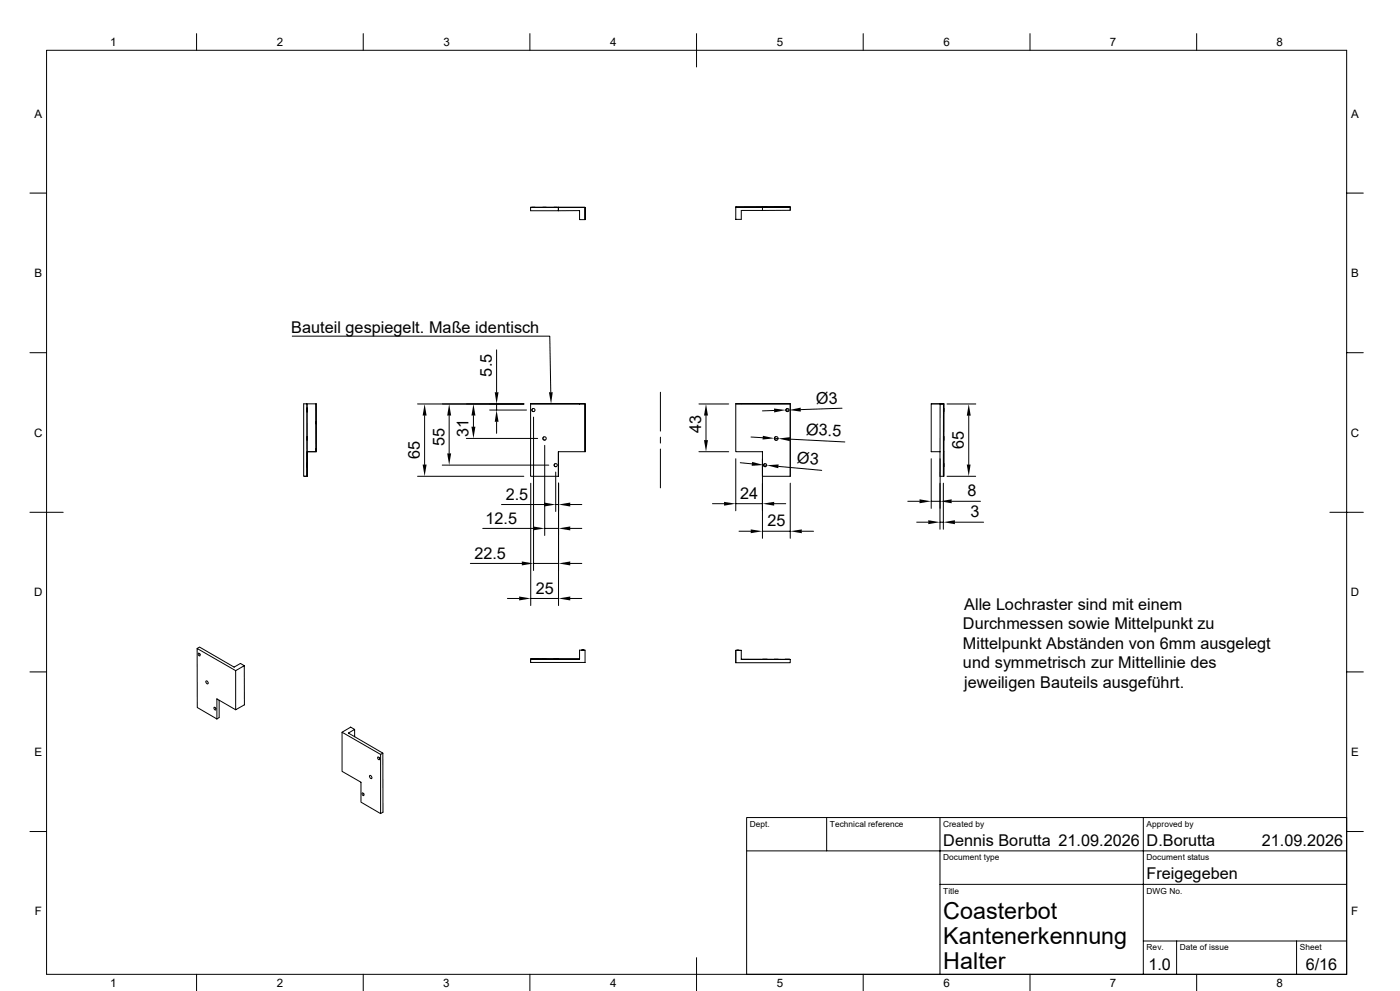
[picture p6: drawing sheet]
<svg xmlns="http://www.w3.org/2000/svg" width="420mm" height="297mm" viewBox="0 0 420 297" stroke-linecap="round" stroke-linejoin="round" font-family="sans-serif">
<g fill="none" stroke="#000" stroke-width=".3">
<path d="M14 15.1h390v276.9h-390zM59 10.1v5M109 10.1v5M159 10.1v5M209 10.1v10M259 10.1v5M309 10.1v5M359 10.1v5M9 57.9h5M404 57.9h5M159.2 62.1h16.3v3.7h-1.6v-2.7l-6.4 .1v-1.1h8v3.7M159.2 62.1h8.3"/>
<path d="M159.5 62.1h1zM162.8 62.1h1.1zM166.2 62.1h1zM167.5 62.1v1.1h-8.3v-1.1M220.7 62.1l16.4-.1v1l-14.7 .1M220.7 62v.1M222.4 63.1v2.6zM228.7 62.1v1M228.7 62.1h-8v3.6h1.7M228.7 62.1l8.4-.1v1M229.1 62.1h.9zM232.3 62.1h1.2z"/>
<path d="M235.7 62h1zM9 105.7h5M87.7 100.8h77.2l.3 16.8M149 104.9v12.7M198.1 117.6v11.6M404 105.7h5M92.1 138.7v1.4zM92.1 130.8v1.2zM92.1 122.2v1.3zM92.1 121h2.7v14.4h-2.7zM92.2 138.7v1.4zM92.2 135.4v7.3z"/>
<path d="M94.8 121h.1M94.8 126.4v.6zM94.8 121v14.4M94.8 134.4v.6zM94.9 134.4v.6zM94.9 126.4v.6zM94.9 121v14.4zM94.9 135.4h-2.8v7.3v-21.7h-1v21.7h1M127.4 124.5v14.7M132.7 139.4h31.9M134.7 124.5v11.4M139.9 131.4h21.4"/>
<path d="M142 124.5v3.4M146.9 122.9h11M149 121.1v1.8M149 126.4v3.5M157.1 121.1h-31.8M159.2 121v21.7h8.3v-7.3h8M159.8 122.5a.47 .47 0 0 0-.2 .6 .47 .47 0 0 0 .6 .2M160.1 125v46M163.2 130.9a.51 .51 0 0 0-.3 .7 .51 .51 0 0 0 .7 .3M163.4 133.5v27M166.5 139a.47 .47 0 0 0-.2 .6 .47 .47 0 0 0 .6 .2M173.9 121h1.6v14.4"/>
<path d="M173.9 121h-14.7h16.3v14.4M173.9 121h.1M198.1 131v1.8M198.1 134.6v11.6M209.7 135.4h8.9M209.7 121.1h8.9M211.8 124.5v7.4M220.7 121h16.4zM220.7 121v14.4h8v7.3h8.4v-21.7v21.7M220.7 137.5v15.6M222.1 138.7l3.5 .3M222.4 121h.1"/>
<path d="M225.3 131l3.5 .2M228.7 137.5v23.8M229.1 139.4h.9M229.3 139a.47 .47 0 0 0-.2 .6 .47 .47 0 0 0 .6 .2M232.2 123l-3.5 .1M232.3 131.4h1.2M232.7 130.9a.55 .55 0 0 0-.3 .7 .55 .55 0 0 0 .7 .3M233.6 139.8l12.9 1.2M235.7 122.9h1M236 122.5a.47 .47 0 0 0-.2 .6 .47 .47 0 0 0 .6 .2M237 131.6l16.4 .9M252.6 122.3l-12.4 .5"/>
<path d="M279.4 137.5v14.9M279.4 121h3.7h-1M283 135.4v-14.4h-1v37.6M283 135.3v7.4v-21.7h-3.6v14.4h2.6M283 130.9v1zM283 122.4v1zM283 138.9v1zM283 135.4h.1M283.1 138.9v1zM283.1 130.8v1.2zM283.1 122.4v1zM283.1 121v21.7z"/>
<path d="M284.1 121.1h8.6M290.6 124.6v14.6M9 153.5h10M91.2 142.7h1M125.3 142.7h31.8M144.8 158.4h15.1M150.5 151.2h12.7M159.2 144.8v36.7M163.4 158.4h4.2M166.7 141.5v11.8M166.7 151.2h.9M167.6 144.8v36.7"/>
<path d="M171.1 151.2h3.4M171.1 158.4h3.4M213.7 151h3.5M220.7 151h8M221.7 159.2h3.5M228.7 159.2h8.4M232.2 151h3.5M237.1 144.8v16.5M240.5 159.2h3.6M272.3 150.2h3.5M275 156.5h3.5M279.4 150.2h2.6"/>
<path d="M282 156.5h1M283 144.8v13.8M283.1 142.7h-1.1M284.1 142.7h8.6M285.5 150.2h8.6M286.5 156.5h8.6M398.9 153.5h10.1M141.1 168.9h15.4M152.2 179.4h3.5M159.2 179.4h8.4M160.1 168.9h7.5M171.1 179.4h3.4"/>
<path d="M171.1 168.9h3.4M59.1 194.4l.1 17.6 5.9 3.5M59.5 195.7a.5 .5 0 0 1 .5 .4 .5 .5 0 0 1-.1 .5l-.4-.4zM59.9 195.9l.2 .3M73.3 199.5l-2.6 1.5v11.7M159.2 197.5v1M159.3 197.5h1.4zM162.8 197.5h1.1zM166 197.5h1.3zM173.9 194.9h1.6zM173.9 194.9v2.6zM174.5 194.9h.7z"/>
<path d="M175.5 194.9v3.6h-16.3v-1h14.7h-14.7M220.7 194.9v3.7h16.4v-.9l-14.7-.1M220.7 194.9h1.7M220.7 194.9h.1M220.7 198.6h.1M221.1 194.9h.6zM222.4 194.9v2.7M222.4 197.6l14.7 .1M222.4 194.9h-1.7v3.7M228.7 197.6h.1M228.9 197.6h1.3zM232.3 197.6h1.2z"/>
<path d="M235.5 197.6h1.4zM9 201.4h5M61.8 204.2a.42 .42 0 0 1 .6 .2 .42 .42 0 0 1-.3 .5zM64.3 212a.5 .5 0 0 1 .4 .3 .5 .5 0 0 1-.1 .5l-.4-.4zM64.6 212.1l.2 .3M65.7 209.9v5.2l-.6 .4M70.7 201l-11.6-6.6 .8-.5 10.3 6 1.9-1.1 1.2 .7v11.7l-2.6 1.5-5.6-3.2v6M102.6 219.5v11.7l5.7 3.2v6l5.9 3.4v-17.7M106.4 218.6l-1.2-.7-2.6 1.6 11.6 6.6 .7-.4-10.4-6 1.9-1.1v2.2M404 201.4h5M108.7 237.6a.5 .5 0 0 1 .4 .3 .5 .5 0 0 1-.1 .6l-.4-.4zM109.1 237.8l.1 .2"/>
<path d="M110.9 232.5a.53 .53 0 0 1 .6 .2 .53 .53 0 0 1-.1 .7l-.4-.4zM113.4 226.9a.5 .5 0 0 1 .4 .3 .5 .5 0 0 1-.1 .5l-.4-.4zM113.7 227l.2 .2M114.9 225.7v17.7l-.7 .4M9 249.2h5M224 255h180M248 245v10M282 245v47M343 245v47M404 245h-180v47M404 249.2h5M282 265h122"/>
<path d="M59 292v5M109 292v5M159 292v5M209 287v10M259 292v5M309 292v5M343 282h61M353 282v10M359 292v5M389 282v10"/>
<circle cx="160" cy="122.9" r=".48"/>
<circle cx="163.4" cy="131.4" r=".51"/>
<circle cx="166.7" cy="139.4" r=".48"/>
<circle cx="229.5" cy="139.4" r=".48"/>
<circle cx="232.9" cy="131.4" r=".56"/>
<circle cx="236.2" cy="122.9" r=".48"/>
</g>
<g fill="#000">
<path d="M148.4 117.6h1.2l-.6 3.5zM164.7 117.6h1.1l-.5 3.5zM126.8 139.2h1.2l-.6 3.5zM127.4 121.1l.6 3.4h-1.2zM134.7 121.1l.6 3.4h-1.1zM134.2 135.9h1.1l-.6 3.5zM142 121.1l.6 3.4h-1.2zM141.4 127.9h1.2l-.6 3.5zM149 122.9l.6 3.5h-1.2zM211.2 131.9h1.2l-.6 3.5zM211.8 121.1l.6 3.4h-1.2zM225.6 138.4l3.5 1-3.6 .2z"/>
<path d="M228.9 130.6l3.4 .8-3.5 .3zM232.2 122.4l3.5 .5-3.5 .7zM230 139.4l3.6-.2-.1 1.1zM233.5 131.4l3.5-.4-.1 1.2zM236.7 122.9l3.5-.7v1.2zM290 139.2h1.2l-.6 3.5zM290.6 121.1l.6 3.5h-1.2zM159.9 157.8l3.5 .6-3.5 .6zM163.2 150.6l3.5 .6-3.5 .6zM167.6 151.2l3.5-.6v1.2zM167.6 158.4l3.5-.6v1.2zM217.2 150.4l3.5 .6-3.5 .6z"/>
<path d="M225.2 158.7l3.5 .5-3.5 .6zM228.7 151l3.5-.6v1.2zM237.1 159.2l3.4-.5v1.1zM275.8 149.6l3.6 .6-3.6 .6zM278.5 155.9l3.5 .6-3.5 .6zM282 150.2l3.5-.6v1.2zM283 156.5l3.5-.6v1.2zM155.7 178.8l3.5 .6-3.5 .6zM156.5 168.3l3.6 .6-3.6 .6zM167.6 179.4l3.5-.6v1.2zM167.6 168.9l3.5-.6v1.2z"/>
</g>
<g font-size="7">
<text x="283" y="275.5">Coasterbot</text>
<text x="283" y="283">Kantenerkennung</text>
<text x="283" y="290.5">Halter</text>
</g>
<g font-size="4.9">
<text x="87.3" y="99.7">Bauteil gespiegelt. Maße identisch</text>
<text x="147.5" y="112.9" transform="rotate(-90 147.5 112.9)">5.5</text>
<text x="244.9" y="121.1" transform="rotate(-2 244.9 121.1)">Ø3</text>
<text x="140.5" y="130.9" transform="rotate(-90 140.5 130.9)">31</text>
<text x="210.3" y="129.7" transform="rotate(-90 210.3 129.7)">43</text>
<text x="241.7" y="130.3" transform="rotate(3 241.7 130.3)">Ø3.5</text>
<text x="125.9" y="137.6" transform="rotate(-90 125.9 137.6)">65</text>
<text x="133.3" y="133.7" transform="rotate(-90 133.3 133.7)">55</text>
<text x="289.1" y="134.6" transform="rotate(-90 289.1 134.6)">65</text>
<text x="239" y="138.7" transform="rotate(5 239 138.7)">Ø3</text>
<text x="151.7" y="149.7">2.5</text>
<text x="222" y="149.6">24</text>
<text x="290.2" y="148.8">8</text>
<text x="291.2" y="155.1">3</text>
<text x="145.7" y="156.9">12.5</text>
<text x="230.2" y="157.8">25</text>
<text x="142.3" y="167.4">22.5</text>
<text x="160.7" y="177.9">25</text>
<text x="289.2" y="182.8">Alle Lochraster sind mit einem</text>
<text x="288.8" y="188.6">Durchmessen sowie Mittelpunkt zu</text>
<text x="288.8" y="194.4">Mittelpunkt Abständen von 6mm ausgelegt</text>
<text x="288.9" y="200.3">und symmetrisch zur Mittellinie des</text>
<text x="289.2" y="206.2">jeweiligen Bauteils ausgeführt.</text>
<text x="283" y="253.5">Dennis Borutta 21.09.2026</text>
<text x="344" y="253.5">D.Borutta</text>
<text x="378.5" y="253.5">21.09.2026</text>
<text x="344" y="263.5">Freigegeben</text>
<text x="344.5" y="290.7">1.0</text>
<text x="391.7" y="290.7">6/16</text>
</g>
<g font-size="3.5">
<text x="33" y="13.8">1</text>
<text x="83" y="13.8">2</text>
<text x="133" y="13.8">3</text>
<text x="183" y="13.8">4</text>
<text x="233" y="13.8">5</text>
<text x="283" y="13.8">6</text>
<text x="333" y="13.8">7</text>
<text x="383" y="13.8">8</text>
<text x="10.3" y="35.2">A</text>
<text x="405.3" y="35.2">A</text>
<text x="10.3" y="83.1">B</text>
<text x="405.3" y="83.1">B</text>
<text x="10.2" y="130.9">C</text>
<text x="405.2" y="130.9">C</text>
<text x="10.2" y="178.7">D</text>
<text x="405.2" y="178.7">D</text>
<text x="10.3" y="226.5">E</text>
<text x="405.3" y="226.5">E</text>
<text x="10.4" y="274.4">F</text>
<text x="405.4" y="274.4">F</text>
<text x="33" y="295.8">1</text>
<text x="83" y="295.8">2</text>
<text x="133" y="295.8">3</text>
<text x="183" y="295.8">4</text>
<text x="233" y="295.7">5</text>
<text x="283" y="295.8">6</text>
<text x="333" y="295.8">7</text>
<text x="383" y="295.8">8</text>
</g>
<g font-size="2.5">
<text x="225" y="247.8">Dept.</text>
<text x="249" y="247.8">Technical reference</text>
<text x="283" y="247.8">Created by</text>
<text x="344" y="247.8">Approved by</text>
<text x="283" y="257.9">Document type</text>
<text x="344" y="257.9">Document status</text>
<text x="283" y="267.8">Title</text>
<text x="344" y="267.8">DWG No.</text>
<text x="344" y="284.8">Rev.</text>
<text x="354" y="284.8">Date of issue</text>
<text x="390" y="284.8">Sheet</text>
</g>
</svg>
